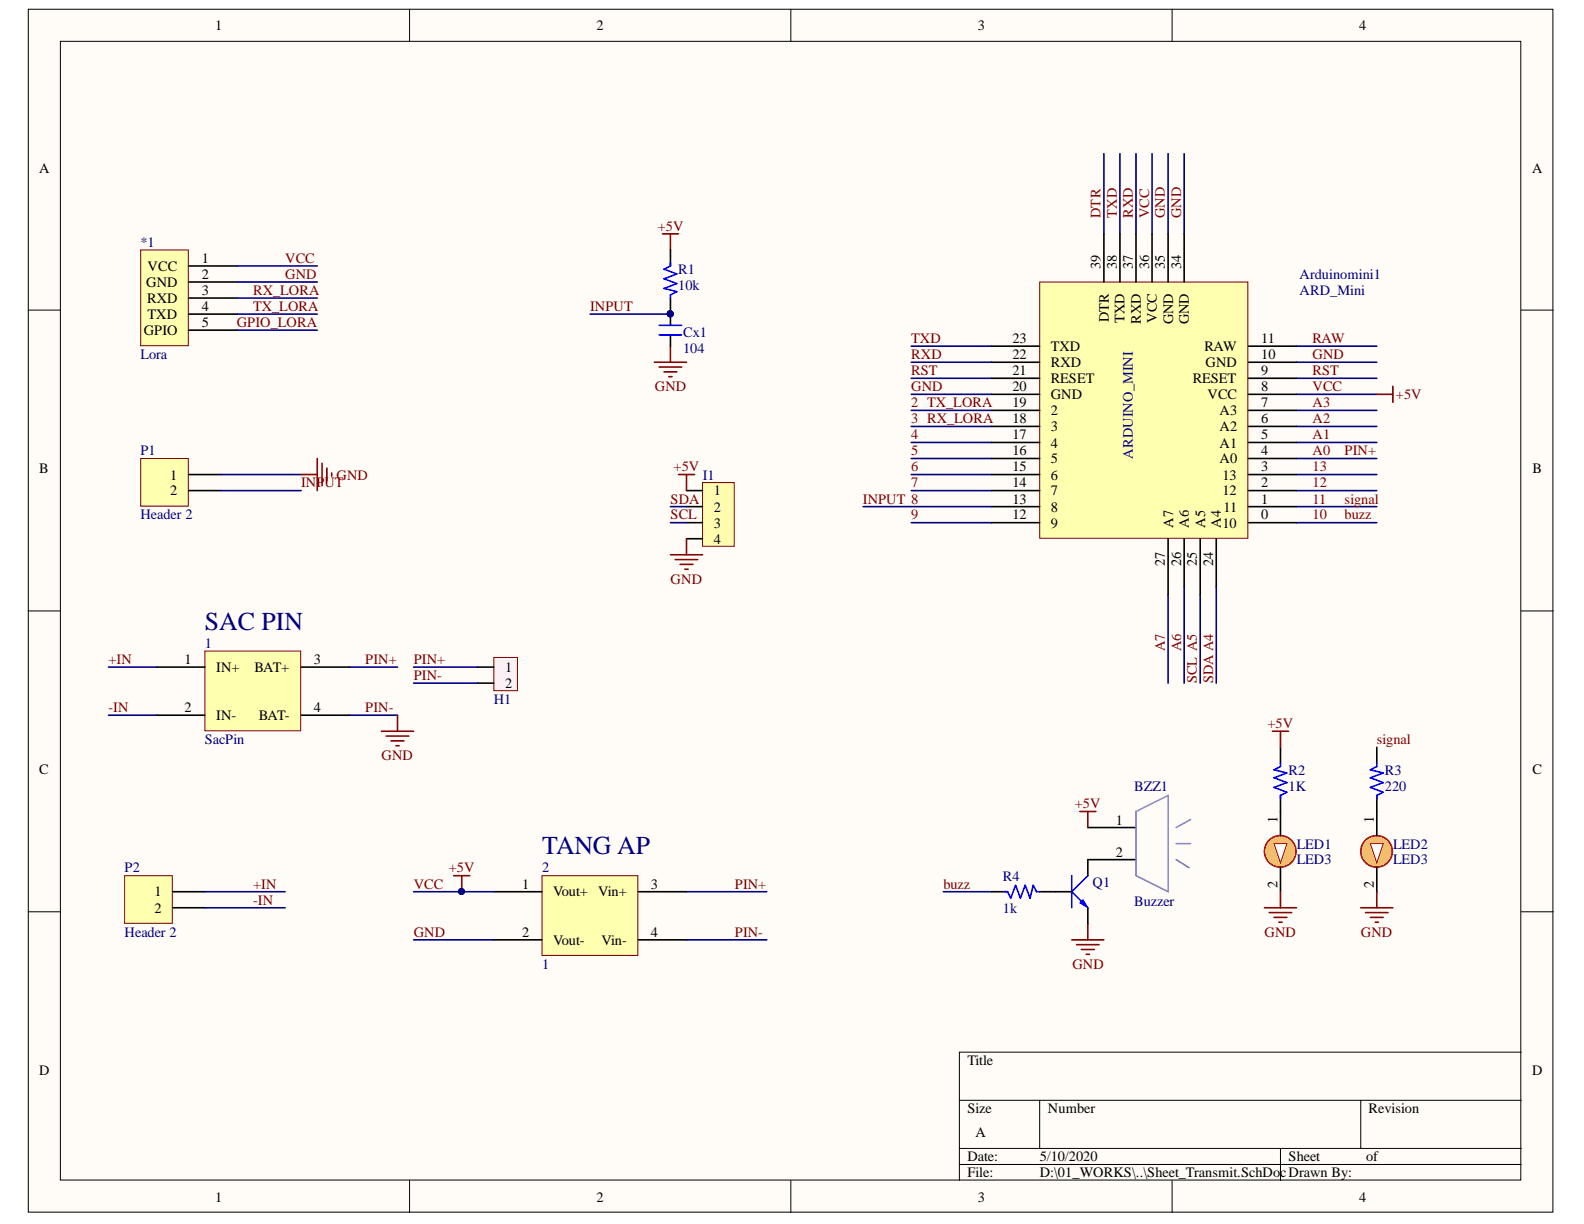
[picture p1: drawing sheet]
# Altium project PCB_Project_Transmit.PrjPCB
1 sheet, 17 parts. Net scope: global (net labels, ports and power ports of the same name join across sheets).
Board file: PCB_Transmit.PcbDoc

## Sheet Sheet_Transmit.SchDoc
size A

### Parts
1  SacPin  [SacPin_TP4056]
2  1  [TangAp_MT3608]
*1  Lora  [Lora]
Arduinomini1  ARD_Mini  [Arduino_mini]
BZZ1  Buzzer  [buzzer 5V]
Cx1  104  [CN1]
H1  Header2  [Header2]  (value not drawn)
I1  JP4  [CON4]  (value not drawn)
LED1  LED3  [LED3mm]
LED2  LED3  [LED3mm]
P1  Header 2  [HED2T]
P2  Header 2  [HED2T]
Q1  C1815  [QTO-92]  (value not drawn)
R1  10k  [R1/4W]
R2  1K  [R1/4W]
R3  220  [R1/4W]
R4  1k  [R1/4W]

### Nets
GND: 1.4(BAT-) 2.2(Vout-) 2.4(Vin-) *1.2(GND) Arduinomini1.10(GND) Arduinomini1.20(GND) Arduinomini1.34(GND) Arduinomini1.35(GND) Cx1.1 H1.2 I1.4 LED1.2(K) LED2.2(K) P1.1 Q1.1(E)  [also labelled PIN-]
VCC: 2.1(Vout+) *1.1(VCC) Arduinomini1.8(VCC) Arduinomini1.36(VCC) BZZ1.1 I1.1 R1.1 R2.2  [also labelled +5V]
2: *1.4(TXD) Arduinomini1.19(2)  [also labelled TX_LORA]
3: *1.3(RXD) Arduinomini1.18(3)  [also labelled RX_LORA]
4: Arduinomini1.17(4)
5: Arduinomini1.16(5)
6: Arduinomini1.15(6)
7: Arduinomini1.14(7)
8: Arduinomini1.13(8) Cx1.2 P1.2 R1.2  [also labelled INPUT]
9: Arduinomini1.12(9)
10: Arduinomini1.0(10) R4.1  [also labelled buzz]
11: Arduinomini1.1(11) R3.2  [also labelled signal]
12: Arduinomini1.2(12)
13: Arduinomini1.3(13)
+IN: 1.1(IN+) P2.1
-IN: 1.2(IN-) P2.2
A0: 1.3(BAT+) 2.3(Vin+) Arduinomini1.4(A0) H1.1  [also labelled PIN+]
A1: Arduinomini1.5(A1)
A2: Arduinomini1.6(A2)
A3: Arduinomini1.7(A3)
A4: Arduinomini1.24(A4) I1.2  [also labelled SDA]
A5: Arduinomini1.25(A5) I1.3  [also labelled SCL]
A6: Arduinomini1.26(A6)
A7: Arduinomini1.27(A7)
DTR: Arduinomini1.39(DTR)
GPIO_LORA: *1.5(GPIO)
RAW: Arduinomini1.11(RAW)
RST: Arduinomini1.9(RESET) Arduinomini1.21(RESET)
RXD: Arduinomini1.22(RXD) Arduinomini1.37(RXD)
TXD: Arduinomini1.23(TXD) Arduinomini1.38(TXD)
NetBZZ1_2: BZZ1.2 Q1.2(C)
NetLED1_1: LED1.1(A) R2.1
NetLED2_1: LED2.1(A) R3.1
NetQ1_3: Q1.3(B) R4.2

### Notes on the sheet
- (near 1) SAC PIN
- (near 2) TANG AP
